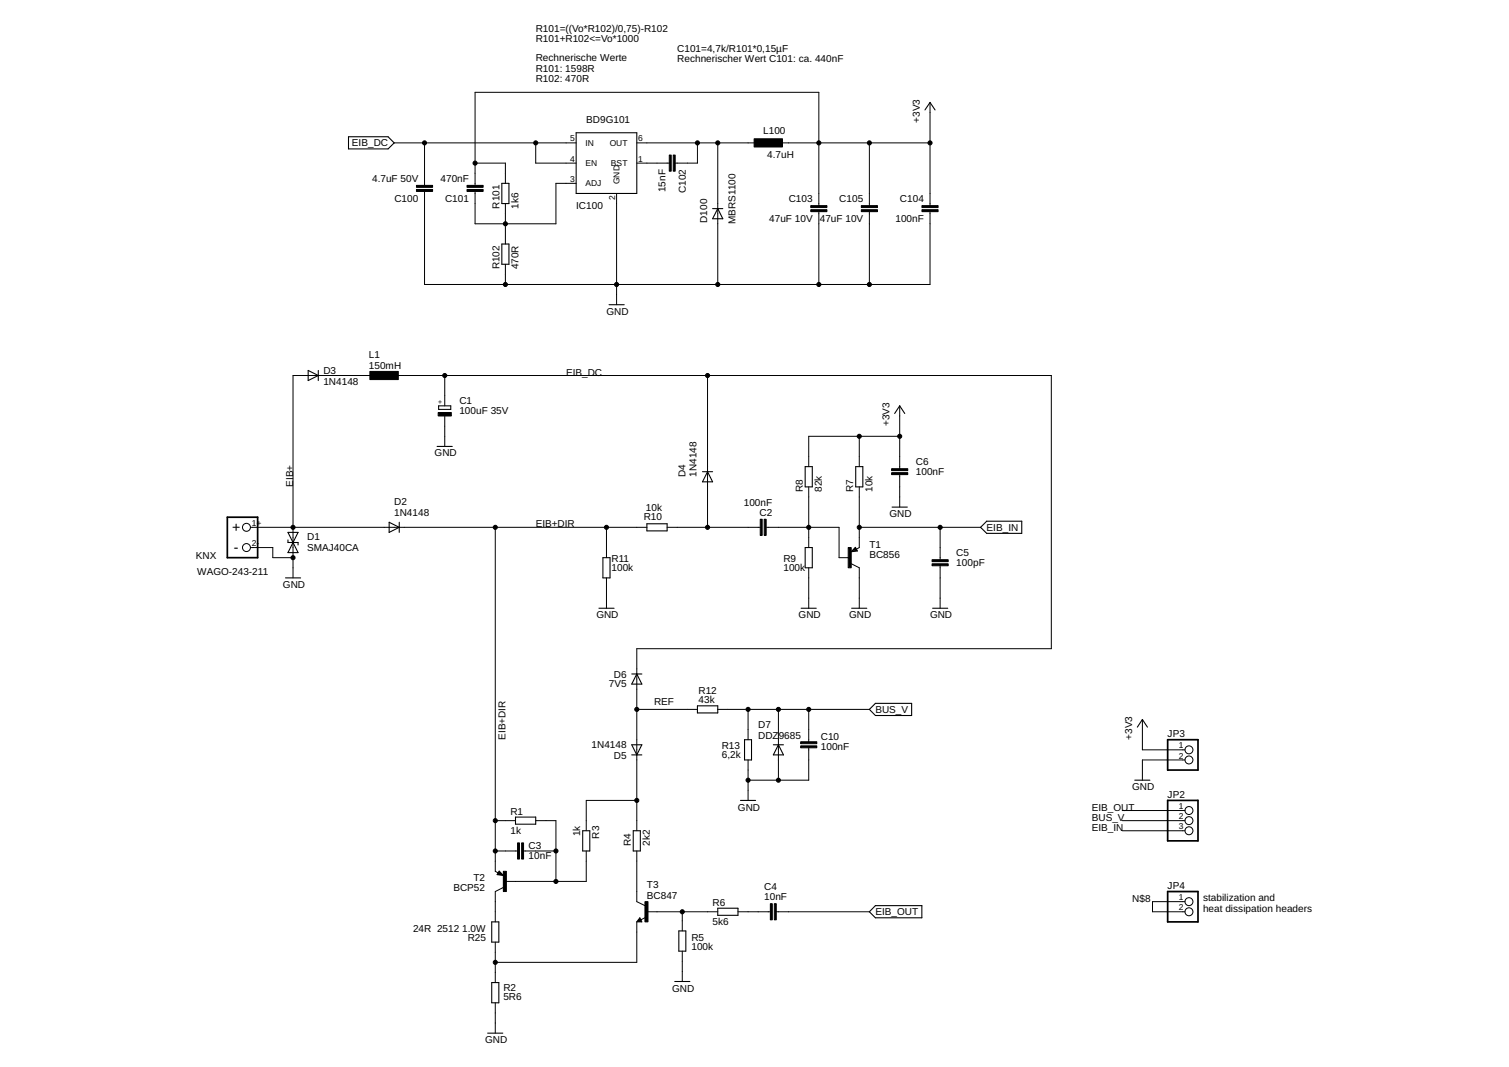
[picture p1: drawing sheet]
<svg xmlns="http://www.w3.org/2000/svg" width="297mm" height="210mm" viewBox="0 0 297 210" stroke-linecap="round" stroke-linejoin="round" font-family="sans-serif">
<g fill="none" stroke="#000" stroke-width=".21">
<path d="M68.6 26.9h7.8l1.2 1.2-1.2 1.2h-7.8zM98.8 36.1h1.4v3.9h-1.4zM113.4 26.1h11.9v12h-11.9zM182.1 21.6l1-1.4 1 1.4M98.8 48h1.4v4h-1.4zM119.9 59.9h3M140.3 41h2M141.3 41l1 2h-2zM60.7 72.9l2 1-2 1zM62.7 72.9v2M86.3 79.8h2.4v.7h-2.4zM86 87.8h3"/>
<path d="M138.3 92.8h2M139.3 92.8l1 2h-2zM158.5 91.8h1.4v4h-1.4zM168.4 91.8h1.4v4h-1.4zM175.6 99.8h3M176.1 81.3l1-1.5 1 1.5M56.2 113.7h3M56.7 104.7l2 4h-2l2-4zM56.7 106.2v.5h2v.5M76.6 102.7l2 1-2 1zM78.6 102.7v2M117.9 119.7h3"/>
<path d="M118.7 109.7h1.4v4h-1.4zM127.3 103h4v1.4h-4zM157.7 119.7h3M158.5 107.7h1.4v4h-1.4zM167.6 119.7h3M168.3 108.2h-.3l.3-.2 .3 .3-.9 .1 .6-.6 .3 .5M183.6 119.7h3M194.2 102.5h6.9v2.4h-6.9l-1.2-1.2zM124.4 132.6h1.9M125.3 132.6l1 2h-1.9zM137.3 138.9h4v1.4h-4zM171.1 139.6l1.2-1.2h7.2v2.4h-7.2z"/>
<path d="M124.4 146.5h1.9l-1 2zM124.4 148.5h1.9M145.8 157.5h2.9M146.6 145.5h1.3v4h-1.3zM152.2 146.5h2M153.2 146.5l1 2h-2zM223.4 153.5h3M223.9 143l1-1.5 1 1.5M98.3 171.9h.3l-.3-.2-.2 .3 .8 .1-.6-.6-.3 .5M101.5 160.7h4v1.4h-4zM114.7 163.4h1.4v4h-1.4zM124.7 163.4h1.3v4h-1.3z"/>
<path d="M141.3 178.7h4v1.4h-4zM172.3 178.2h9.2v2.4h-9.2l-1.2-1.2zM96.8 181.4h1.4v3.9h-1.4zM96.8 193.3h1.4v4h-1.4zM125.9 181v.1h.3l-.3-.4-.3 .6h.6M132.8 193.1h3M133.6 183.1h1.4v4h-1.4zM96 203.2h3"/>
</g>
<g fill="none" stroke="#000" stroke-width=".2">
<path d="M77.6 28.1h35.8M83.6 37.7v18.3h99.5v-14.4M83.6 28.1v8.4M93.5 32.1h6v4M93.5 36.5v-18.3h67.7v22.2M105.5 28.1v4h7.9M113.4 36.1h-4v7.9h-15.9v-6.3M121.4 38.1v21.8M125.3 28.1h23.9M125.3 32.1h6.4M137.3 28.1v4h-4.4M141.3 28.1v27.9"/>
<path d="M153.2 28.1h29.9M171.1 28.1v12.3M183.1 20.2v20.2M99.5 40v8M99.5 52v4M161.2 41.6v14.4M171.1 41.6v14.4M73.6 73.9h-15.9v39.8M77.6 73.9h129.3v53.7h-81.6v35.8M87.5 73.9v5.9M139.3 73.9v29.8M177.1 79.8v12.4"/>
<path d="M87.5 81.8v6M159.2 95.8v11.9M169.1 85.8v6M169.1 95.8v11.9l-.5 .3M177.1 85.8h-17.9v6M177.1 93.4v6.4M49.3 103.7h78M49.3 107.7h4.4v2h4M97.5 103.7v67.7l.6 .3M119.4 103.7v6M119.4 113.7v6M131.3 103.7h18.3"/>
<path d="M150.8 103.7h14.4v6h2M159.2 111.7v8M167.6 110.9l1.5 .8v8M168.4 107.7l.4 .7-1.2 .1zM169.1 103.7h23.9M185.1 103.7v6.4M185.1 111.3v8.4M125.3 139.6h12M141.3 139.6h29.8M147.3 139.6v5.9M153.2 139.6v13.9M159.2 139.6v6.3"/>
<path d="M125.3 157.5h-9.9v5.9M147.3 149.5v8M159.2 147.1v6.4h-11.9M220.9 159.4h12.4M224.9 141.5v6h8.4M233.3 149.5h-8.4v4M97.5 167.4h4.4M97.5 161.4h4M98.3 171.4l.8 .8-1.2-.1zM99.1 174.6l-1.6 .8v6M103.1 167.4h6.3M105.5 161.4h3.9v12"/>
<path d="M115.4 167.4v6h-15.9M125.3 167.4v10l1.7 .8M127.3 179.4h14M134.3 179.4v3.7M145.3 179.4h6.3M152.8 179.4h18.3M220.9 161.4h12.4M220.9 163.4h12.4M233.3 177.4h-6.4v2h6.4M97.5 185.3v8M97.5 197.3v5.9M125.3 181.4v7.9h-27.8"/>
<path d="M125.9 180.6l.4 .8h-1zM127.1 180.5l-1 .5M134.3 187.1v6"/>
<circle cx="48.5" cy="103.7" r=".78"/>
<circle cx="48.5" cy="107.7" r=".78"/>
<circle cx="234" cy="147.5" r=".78"/>
<circle cx="234" cy="159.4" r=".78"/>
<circle cx="234" cy="149.5" r=".78"/>
<circle cx="234" cy="161.4" r=".78"/>
<circle cx="234" cy="163.4" r=".78"/>
<circle cx="234" cy="177.4" r=".78"/>
<circle cx="234" cy="179.4" r=".78"/>
</g>
<g fill="#000" stroke="#000" stroke-width=".2">
<path d="M82 36.5h3.2v.4h-3.2zM82 37.3h3.2v.4h-3.2zM91.9 36.5h3.2v.4h-3.2zM91.9 37.3h3.2v.4h-3.2zM131.7 30.5h.4v3.2h-.4zM132.5 30.5h.4v3.2h-.4zM148.4 27.3h5.6v1.6h-5.6zM159.6 41.3h3.2v.3h-3.2zM159.6 40.4h3.2v.4h-3.2zM169.5 41.3h3.2v.3h-3.2zM169.5 40.4h3.2v.4h-3.2zM181.5 41.3h3.2v.3h-3.2z"/>
<path d="M181.5 40.4h3.2v.4h-3.2zM72.8 73.1h5.6v1.6h-5.6zM86.3 81.2h2.5v.6h-2.5zM175.5 92.2h3.2v.4h-3.2zM175.5 93h3.2v.4h-3.2zM149.6 102.2h.4v3.1h-.4zM150.4 102.2h.4v3.1h-.4zM167 107.7h.6v4h-.6zM183.5 110.1h3.1v.4h-3.1zM183.5 110.9h3.1v.4h-3.1zM157.6 145.9h3.2v.4h-3.2zM157.6 146.7h3.2v.4h-3.2z"/>
<path d="M99.1 171.4h.6v4h-.6zM101.9 165.8h.4v3.2h-.4zM102.7 165.8h.4v3.2h-.4zM127 177.4h.6v4h-.6zM151.6 177.8h.4v3.2h-.4zM152.4 177.8h.4v3.2h-.4z"/>
</g>
<path d="M44.7 101.7h6v8h-6zM229.8 157.5h6v7.9h-6zM229.8 145.5h6v6h-6zM229.8 175.4h6v6h-6z" fill="none" stroke="#000" stroke-width=".34"/>
<g fill="#000" stroke="#000" stroke-width=".2">
<circle cx="83.6" cy="28.1" r=".4"/>
<circle cx="93.5" cy="32.1" r=".4"/>
<circle cx="105.5" cy="28.1" r=".4"/>
<circle cx="137.3" cy="28.1" r=".4"/>
<circle cx="141.3" cy="28.1" r=".4"/>
<circle cx="161.2" cy="28.1" r=".4"/>
<circle cx="171.1" cy="28.1" r=".4"/>
<circle cx="183.1" cy="28.1" r=".4"/>
<circle cx="99.5" cy="56" r=".4"/>
<circle cx="99.5" cy="44" r=".4"/>
<circle cx="121.4" cy="56" r=".4"/>
<circle cx="141.3" cy="56" r=".4"/>
<circle cx="161.2" cy="56" r=".4"/>
<circle cx="171.1" cy="56" r=".4"/>
<circle cx="87.5" cy="73.9" r=".4"/>
<circle cx="139.3" cy="73.9" r=".4"/>
<circle cx="169.1" cy="85.8" r=".4"/>
<circle cx="177.1" cy="85.8" r=".4"/>
<circle cx="57.7" cy="103.7" r=".4"/>
<circle cx="57.7" cy="109.7" r=".4"/>
<circle cx="97.5" cy="103.7" r=".4"/>
<circle cx="119.4" cy="103.7" r=".4"/>
<circle cx="139.3" cy="103.7" r=".4"/>
<circle cx="159.2" cy="103.7" r=".4"/>
<circle cx="169.1" cy="103.7" r=".4"/>
<circle cx="185.1" cy="103.7" r=".4"/>
<circle cx="125.3" cy="139.6" r=".4"/>
<circle cx="147.3" cy="139.6" r=".4"/>
<circle cx="153.2" cy="139.6" r=".4"/>
<circle cx="159.2" cy="139.6" r=".4"/>
<circle cx="125.3" cy="157.5" r=".4"/>
<circle cx="147.3" cy="153.5" r=".4"/>
<circle cx="153.2" cy="153.5" r=".4"/>
<circle cx="97.5" cy="167.4" r=".4"/>
<circle cx="97.5" cy="161.4" r=".4"/>
<circle cx="109.4" cy="167.4" r=".4"/>
<circle cx="109.4" cy="173.4" r=".4"/>
<circle cx="134.3" cy="179.4" r=".4"/>
<circle cx="97.5" cy="189.3" r=".4"/>
</g>
<g font-size="2.8">
<text x="45.7" y="104.7">+</text>
<text x="46" y="108.5">-</text>
</g>
<g font-size="2">
<text x="105.5" y="6.2">R101=((Vo*R102)/0,75)-R102</text>
<text x="105.5" y="8.2">R101+R102&lt;=Vo*1000</text>
<text x="105.5" y="12">Rechnerische Werte</text>
<text x="133.3" y="10.2">C101=4,7k/R101*0,15µF</text>
<text x="105.5" y="14.1">R101: 1598R</text>
<text x="105.5" y="16.2">R102: 470R</text>
<text x="133.3" y="12.2">Rechnerischer Wert C101: ca. 440nF</text>
<text x="69.3" y="28.8">EIB_DC</text>
<text x="115.4" y="24.1">BD9G101</text>
<text x="150.2" y="26.3">L100</text>
<text x="181.1" y="24.1" transform="rotate(-90 181.1 24.1)">+3V3</text>
<text x="73.2" y="35.8">4.7uF 50V</text>
<text x="86.7" y="35.8">470nF</text>
<text x="151" y="31.1">4.7uH</text>
<text x="77.6" y="39.8">C100</text>
<text x="87.6" y="39.8">C101</text>
<text x="98.3" y="41" transform="rotate(-90 98.3 41)">R101</text>
<text x="102.1" y="41" transform="rotate(-90 102.1 41)">1k6</text>
<text x="113.4" y="41">IC100</text>
<text x="131" y="37.8" transform="rotate(-90 131 37.8)">15nF</text>
<text x="135" y="38" transform="rotate(-90 135 38)">C102</text>
<text x="155.3" y="39.7">C103</text>
<text x="165.2" y="39.7">C105</text>
<text x="177.2" y="39.7">C104</text>
<text x="139.2" y="43.8" transform="rotate(-90 139.2 43.8)">D100</text>
<text x="144.8" y="44" transform="rotate(-90 144.8 44)">MBRS1100</text>
<text x="151.4" y="43.7">47uF 10V</text>
<text x="161.4" y="43.7">47uF 10V</text>
<text x="176.3" y="43.7">100nF</text>
<text x="98.3" y="53" transform="rotate(-90 98.3 53)">R102</text>
<text x="102.1" y="53" transform="rotate(-90 102.1 53)">470R</text>
<text x="119.4" y="61.9">GND</text>
<text x="72.6" y="70.5">L1</text>
<text x="63.7" y="75.7">1N4148</text>
<text x="63.7" y="73.5">D3</text>
<text x="72.6" y="72.7">150mH</text>
<text x="111.4" y="73.9">EIB_DC</text>
<text x="90.4" y="81.5">100uF 35V</text>
<text x="90.4" y="79.5">C1</text>
<text x="175.1" y="83.8" transform="rotate(-90 175.1 83.8)">+3V3</text>
<text x="85.6" y="89.8">GND</text>
<text x="57.7" y="95.8" transform="rotate(-90 57.7 95.8)">EIB+</text>
<text x="134.9" y="93.8" transform="rotate(-90 134.9 93.8)">D4</text>
<text x="137.1" y="93.8" transform="rotate(-90 137.1 93.8)">1N4148</text>
<text x="180.3" y="93.5">100nF</text>
<text x="180.3" y="91.5">C6</text>
<text x="77.6" y="101.6">1N4148</text>
<text x="77.6" y="99.4">D2</text>
<text x="127.1" y="100.6">10k</text>
<text x="146.4" y="99.5">100nF</text>
<text x="149.5" y="101.4">C2</text>
<text x="158" y="96.8" transform="rotate(-90 158 96.8)">R8</text>
<text x="161.8" y="96.8" transform="rotate(-90 161.8 96.8)">82k</text>
<text x="168" y="96.8" transform="rotate(-90 168 96.8)">R7</text>
<text x="171.7" y="96.8" transform="rotate(-90 171.7 96.8)">10k</text>
<text x="175.1" y="101.7">GND</text>
<text x="60.5" y="106.2">D1</text>
<text x="105.5" y="103.7">EIB+DIR</text>
<text x="126.7" y="102.3">R10</text>
<text x="171.1" y="107.7">T1</text>
<text x="194.2" y="104.4">EIB_IN</text>
<text x="38.6" y="110">KNX</text>
<text x="38.8" y="113.1">WAGO-243-211</text>
<text x="60.5" y="108.4">SMAJ40CA</text>
<text x="120.4" y="112.3">100k</text>
<text x="120.4" y="110.5">R11</text>
<text x="154.2" y="112.3">100k</text>
<text x="154.2" y="110.5">R9</text>
<text x="171.1" y="109.7">BC856</text>
<text x="188.2" y="111.4">100pF</text>
<text x="188.2" y="109.4">C5</text>
<text x="55.7" y="115.7">GND</text>
<text x="117.4" y="121.6">GND</text>
<text x="157.2" y="121.6">GND</text>
<text x="167.2" y="121.6">GND</text>
<text x="183.1" y="121.6">GND</text>
<text x="119.9" y="135.2">7V5</text>
<text x="120.8" y="133.4">D6</text>
<text x="137.5" y="136.6">R12</text>
<text x="128.7" y="138.8">REF</text>
<text x="137.5" y="138.4">43k</text>
<text x="149.2" y="143.2">D7</text>
<text x="172.3" y="140.3">BUS_V</text>
<text x="99.5" y="145.5" transform="rotate(-90 99.5 145.5)">EIB+DIR</text>
<text x="116.4" y="147.1">1N4148</text>
<text x="120.8" y="149.3">D5</text>
<text x="142.1" y="149.1">6,2k</text>
<text x="142.1" y="147.3">R13</text>
<text x="149.2" y="145.3">DDZ</text>
<text x="153.3" y="145.3">9685</text>
<text x="161.6" y="147.6">100nF</text>
<text x="161.6" y="145.6">C10</text>
<text x="222.9" y="145.5" transform="rotate(-90 222.9 145.5)">+3V3</text>
<text x="229.8" y="145">JP3</text>
<text x="222.9" y="155.5">GND</text>
<text x="100.5" y="160.3">R1</text>
<text x="145.3" y="159.5">GND</text>
<text x="214.9" y="159.5">EIB_OUT</text>
<text x="214.9" y="161.4">BUS_V</text>
<text x="229.8" y="157">JP2</text>
<text x="100.5" y="164">1k</text>
<text x="104.1" y="166.9">C3</text>
<text x="114.2" y="164.5" transform="rotate(-90 114.2 164.5)">1k</text>
<text x="118" y="165" transform="rotate(-90 118 165)">R3</text>
<text x="124.2" y="166.4" transform="rotate(-90 124.2 166.4)">R4</text>
<text x="127.9" y="166.4" transform="rotate(-90 127.9 166.4)">2k2</text>
<text x="214.9" y="163.4">EIB_IN</text>
<text x="93.2" y="173.4">T2</text>
<text x="104.1" y="168.9">10nF</text>
<text x="89.3" y="175.4">BCP52</text>
<text x="127.3" y="176.8">BC847</text>
<text x="127.3" y="174.8">T3</text>
<text x="140.3" y="178.2">R6</text>
<text x="150.4" y="177.1">10nF</text>
<text x="150.4" y="175.1">C4</text>
<text x="222.9" y="177.4">N$8</text>
<text x="229.8" y="174.9">JP4</text>
<text x="236.8" y="177.3">stabilization and</text>
<text x="236.8" y="179.4">heat dissipation headers</text>
<text x="81.3" y="183.3">24R 2512</text>
<text x="91" y="183.3">1.0W</text>
<text x="92.1" y="185.1">R25</text>
<text x="136.1" y="185.1">R5</text>
<text x="140.3" y="181.9">5k6</text>
<text x="172.3" y="180.1">EIB_OUT</text>
<text x="136.1" y="186.9">100k</text>
<text x="99.1" y="196.7">5R6</text>
<text x="99.1" y="194.9">R2</text>
<text x="132.3" y="195.1">GND</text>
<text x="95.5" y="205.2">GND</text>
</g>
<g font-size="1.7">
<text x="112.2" y="27.8">5</text>
<text x="115.2" y="28.7">IN</text>
<text x="120" y="28.7">OUT</text>
<text x="125.6" y="27.8">6</text>
<text x="112.2" y="31.8">4</text>
<text x="112.2" y="35.8">3</text>
<text x="115.2" y="32.7">EN</text>
<text x="120.3" y="32.7">BST</text>
<text x="125.6" y="31.8">1</text>
<text x="115.2" y="36.7">ADJ</text>
<text x="121.1" y="39.3" transform="rotate(-90 121.1 39.3)">2</text>
<text x="122" y="36.2" transform="rotate(-90 122 36.2)">GND</text>
<text x="49.6" y="103.5">1+</text>
<text x="49.6" y="107.4">2-</text>
<text x="232.1" y="147.2">1</text>
<text x="232.1" y="149.2">2</text>
<text x="232.1" y="159.2">1</text>
<text x="232.1" y="161.2">2</text>
<text x="232.1" y="163.2">3</text>
<text x="232.1" y="177.1">1</text>
<text x="232.1" y="179.1">2</text>
</g>
<text font-size="1.4" x="87.1" y="79.5" transform="rotate(-90 87.1 79.5)">+</text>
</svg>
